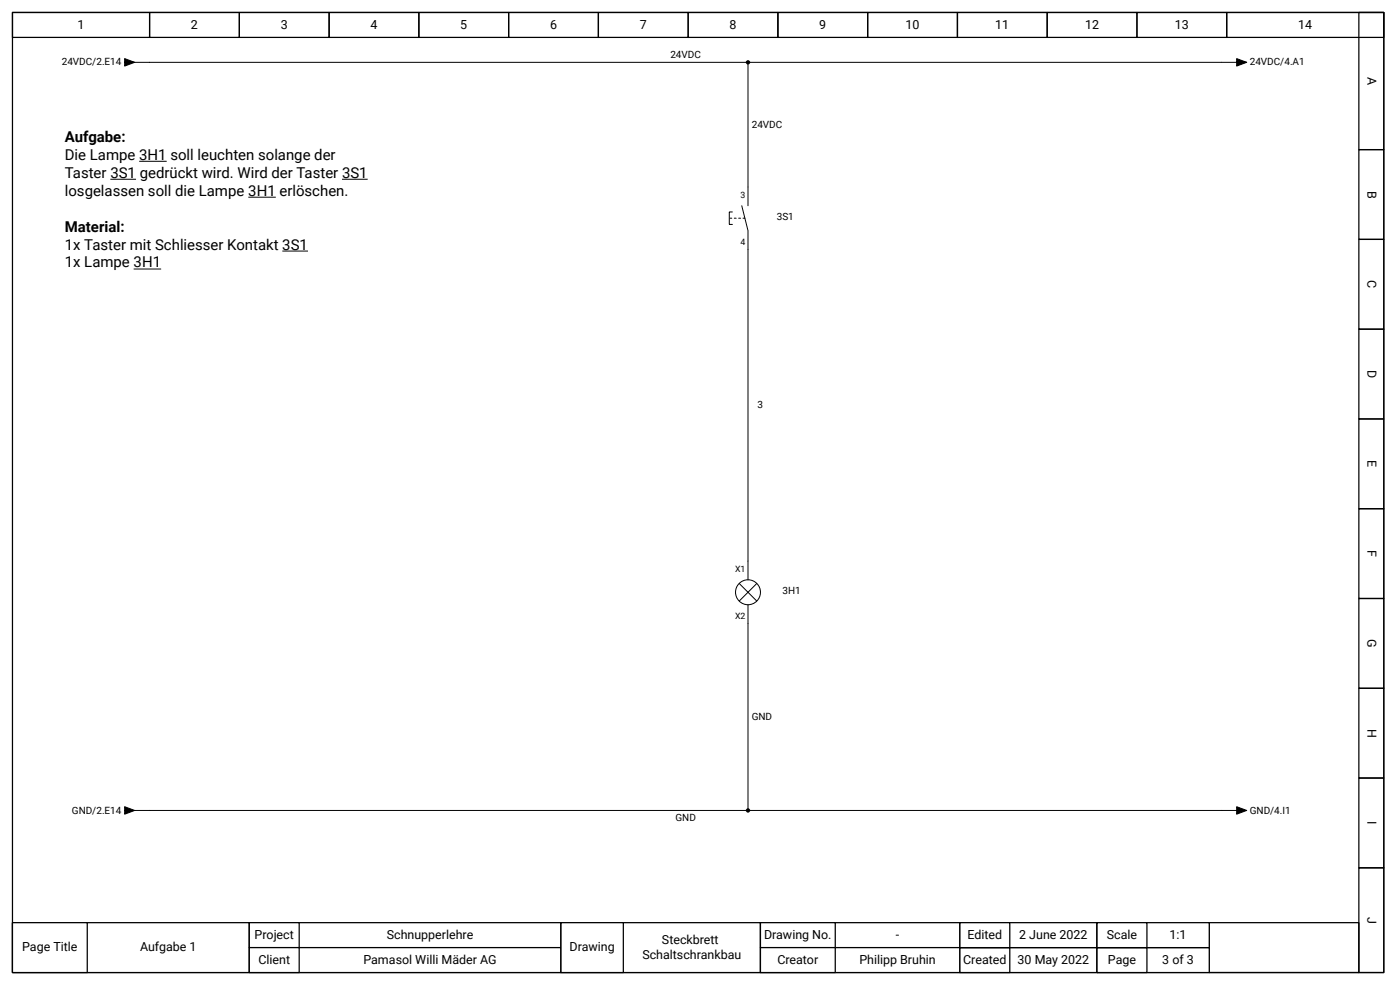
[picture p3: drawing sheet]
<svg xmlns="http://www.w3.org/2000/svg" width="297mm" height="210mm" viewBox="0 0 297 210" stroke-linecap="round" stroke-linejoin="round" font-family="sans-serif">
<path d="M256.6 195.8h31.8v10.6h-31.8z" fill-rule="evenodd" fill="#fff" stroke="#000" stroke-width=".26"/>
<g fill="none" stroke="#000" stroke-width=".26">
<path d="M2.6 2.6h291.1v203.8h-291.1zM2.6 2.6h29.1v5.3h-29.1zM31.7 2.6h19.1v5.3h-19.1zM50.8 2.6h19v5.3h-19zM69.8 2.6h19.1v5.3h-19.1zM88.9 2.6h19v5.3h-19zM107.9 2.6h19.1v5.3h-19.1zM127 2.6h19v5.3h-19zM146 2.6h19.1v5.3h-19.1zM165.1 2.6h19v5.3h-19zM184.1 2.6h19.1v5.3h-19.1zM203.2 2.6h19v5.3h-19z"/>
<path d="M222.2 2.6h19.1v5.3h-19.1zM241.3 2.6h19v5.3h-19zM260.3 2.6h33.4v5.3h-33.4zM288.4 2.6h5.3v29.1h-5.3zM288.4 31.7h5.3v19.1h-5.3zM288.4 50.8h5.3v19h-5.3zM288.4 69.8h5.3v19.1h-5.3zM288.4 88.9h5.3v19h-5.3zM288.4 107.9h5.3v19.1h-5.3zM288.4 127h5.3v19h-5.3zM288.4 146h5.3v19.1h-5.3zM288.4 165.1h5.3v19h-5.3z"/>
<path d="M288.4 184.1h5.3v22.3h-5.3z"/>
</g>
<g fill="#fff" stroke="#000" stroke-width=".26">
<path d="M2.6 195.8h50.3v10.6h-50.3z" fill-rule="evenodd"/>
<path d="M2.6 195.8h15.9v10.6h-15.9z" fill-rule="evenodd"/>
<path d="M52.9 195.8h66.2v5.3h-66.2z" fill-rule="evenodd"/>
<path d="M52.9 195.8h10.6v5.3h-10.6z" fill-rule="evenodd"/>
<path d="M52.9 201.1h66.2v5.3h-66.2z" fill-rule="evenodd"/>
<path d="M52.9 201.1h10.6v5.3h-10.6z" fill-rule="evenodd"/>
<path d="M119.1 195.8h42.3v10.6h-42.3z" fill-rule="evenodd"/>
<path d="M119.1 195.8h13.2v10.6h-13.2z" fill-rule="evenodd"/>
<path d="M161.4 195.8h42.3v5.3h-42.3z" fill-rule="evenodd"/>
<path d="M161.4 195.8h15.9v5.3h-15.9z" fill-rule="evenodd"/>
<path d="M161.4 201.1h42.3v5.3h-42.3z" fill-rule="evenodd"/>
<path d="M161.4 201.1h15.9v5.3h-15.9z" fill-rule="evenodd"/>
<path d="M203.7 201.1h29.1v5.3h-29.1z" fill-rule="evenodd"/>
<path d="M203.7 201.1h10.6v5.3h-10.6z" fill-rule="evenodd"/>
<path d="M203.7 195.8h29.1v5.3h-29.1z" fill-rule="evenodd"/>
<path d="M203.7 195.8h10.6v5.3h-10.6z" fill-rule="evenodd"/>
<path d="M232.8 201.1h23.8v5.3h-23.8z" fill-rule="evenodd"/>
<path d="M232.8 201.1h10.6v5.3h-10.6z" fill-rule="evenodd"/>
<path d="M232.8 195.8h23.8v5.3h-23.8z" fill-rule="evenodd"/>
<path d="M232.8 195.8h10.6v5.3h-10.6z" fill-rule="evenodd"/>
</g>
<g fill="#000" stroke="#000" stroke-width=".21">
<path d="M26.5 12.4l2.1 .8-2.1 .8v-.8h5.2h-5.2z" fill-rule="evenodd"/>
<path d="M259.3 13.2h5.3l-2.1 .8v-1.6l2.1 .8z" fill-rule="evenodd"/>
<path d="M26.5 171.2l2.1 .8-2.1 .8v-.8h5.2h-5.2z" fill-rule="evenodd"/>
<path d="M259.3 172h5.3l-2.1 .8v-1.6l2.1 .8z" fill-rule="evenodd"/>
</g>
<path d="M31.7 13.2h227.6M23.4 38h5.5M29.5 34.2h5.9M72.6 38h5.4M158.7 39.7v4M28.4 57.1h5.8M52.7 41.8h5.8M59.9 53.3h5.5M155.4 45h-.6v2.6h.6M157.4 43.7l1.3 5.2v4M31.7 172h227.6" fill="none" stroke="#000" stroke-width=".21"/>
<path d="M158.1 46.3h-3.3" fill="none" stroke="#000" stroke-width=".21" stroke-dasharray=".4 .5"/>
<circle cx="158.8" cy="125.7" r="2.65" fill="#fff" stroke="#000" stroke-width=".21"/>
<path d="M158.7 13.2v26.5M158.7 52.9v70.1M156.9 123.8l3.7 3.7M158.7 128.3v43.7M160.6 123.8l-3.7 3.7" fill="none" stroke="#000" stroke-width=".21"/>
<g fill="#000">
<circle cx="158.8" cy="13.2" r=".46"/>
<circle cx="158.7" cy="172" r=".46"/>
</g>
<g font-size="3.2">
<text x="13.8" y="33.9">Die Lampe 3H1 soll leuchten solange der</text>
<text x="13.8" y="30.1">Aufgabe:</text>
<text x="13.8" y="37.7">Taster 3S1 gedrückt wird. Wird der Taster 3S1</text>
<text x="13.8" y="41.5">losgelassen soll die Lampe 3H1 erlöschen.</text>
<text x="13.8" y="53">1x Taster mit Schliesser Kontakt 3S1</text>
<text x="13.8" y="49.1">Material:</text>
<text x="13.8" y="56.8">1x Lampe 3H1</text>
</g>
<g font-size="2.6">
<text x="16.5" y="6.1">1</text>
<text x="40.5" y="6.1">2</text>
<text x="59.6" y="6.1">3</text>
<text x="78.6" y="6.1">4</text>
<text x="97.7" y="6.1">5</text>
<text x="116.7" y="6.1">6</text>
<text x="135.8" y="6.1">7</text>
<text x="154.8" y="6.1">8</text>
<text x="173.9" y="6.1">9</text>
<text x="192.2" y="6.1">10</text>
<text x="211.2" y="6.1">11</text>
<text x="230.3" y="6.1">12</text>
<text x="249.3" y="6.1">13</text>
<text x="275.5" y="6.1">14</text>
<text x="290.2" y="16.3" transform="rotate(90 290.2 16.3)">A</text>
<text x="290.2" y="40.5" transform="rotate(90 290.2 40.5)">B</text>
<text x="290.2" y="59.5" transform="rotate(90 290.2 59.5)">C</text>
<text x="290.2" y="78.5" transform="rotate(90 290.2 78.5)">D</text>
<text x="290.2" y="97.7" transform="rotate(90 290.2 97.7)">E</text>
<text x="290.2" y="116.7" transform="rotate(90 290.2 116.7)">F</text>
<text x="290.2" y="135.6" transform="rotate(90 290.2 135.6)">G</text>
<text x="290.2" y="154.6" transform="rotate(90 290.2 154.6)">H</text>
<text x="290.2" y="174.3" transform="rotate(90 290.2 174.3)">I</text>
<text x="290.2" y="194.5" transform="rotate(90 290.2 194.5)">J</text>
<text x="4.7" y="201.9">Page Title</text>
<text x="29.7" y="201.9">Aufgabe 1</text>
<text x="54" y="199.3">Project</text>
<text x="82.1" y="199.3">Schnupperlehre</text>
<text x="120.9" y="201.9">Drawing</text>
<text x="136.3" y="203.5">Schaltschrankbau</text>
<text x="140.5" y="200.3">Steckbrett</text>
<text x="162.2" y="199.3">Drawing No.</text>
<text x="190.1" y="199.3">-</text>
<text x="205.3" y="199.3">Edited</text>
<text x="216.3" y="199.3">2 June 2022</text>
<text x="234.9" y="199.3">Scale</text>
<text x="248.2" y="199.3">1:1</text>
<text x="54.8" y="204.5">Client</text>
<text x="77.1" y="204.5">Pamasol Willi Mäder AG</text>
<text x="165" y="204.5">Creator</text>
<text x="182.4" y="204.5">Philipp Bruhin</text>
<text x="204.4" y="204.5">Created</text>
<text x="216" y="204.5">30 May 2022</text>
<text x="235.1" y="204.5">Page</text>
<text x="246.7" y="204.5">3 of 3</text>
</g>
<g font-size="2.1">
<text x="13.1" y="13.9">24VDC/2.E14</text>
<text x="142.3" y="12.3">24VDC</text>
<text x="265.2" y="13.9">24VDC/4.A1</text>
<text x="159.5" y="27.1">24VDC</text>
<text x="164.9" y="46.7">3S1</text>
<text x="160.8" y="86.6">3</text>
<text x="166.1" y="126.1">3H1</text>
<text x="159.5" y="152.8">GND</text>
<text x="15.3" y="172.6">GND/2.E14</text>
<text x="265.2" y="172.6">GND/4.I1</text>
<text x="143.4" y="174.2">GND</text>
</g>
<g font-size="1.9">
<text x="157.2" y="42">3</text>
<text x="157.2" y="52">4</text>
<text x="156" y="121.4">X1</text>
<text x="156" y="131.4">X2</text>
</g>
</svg>
